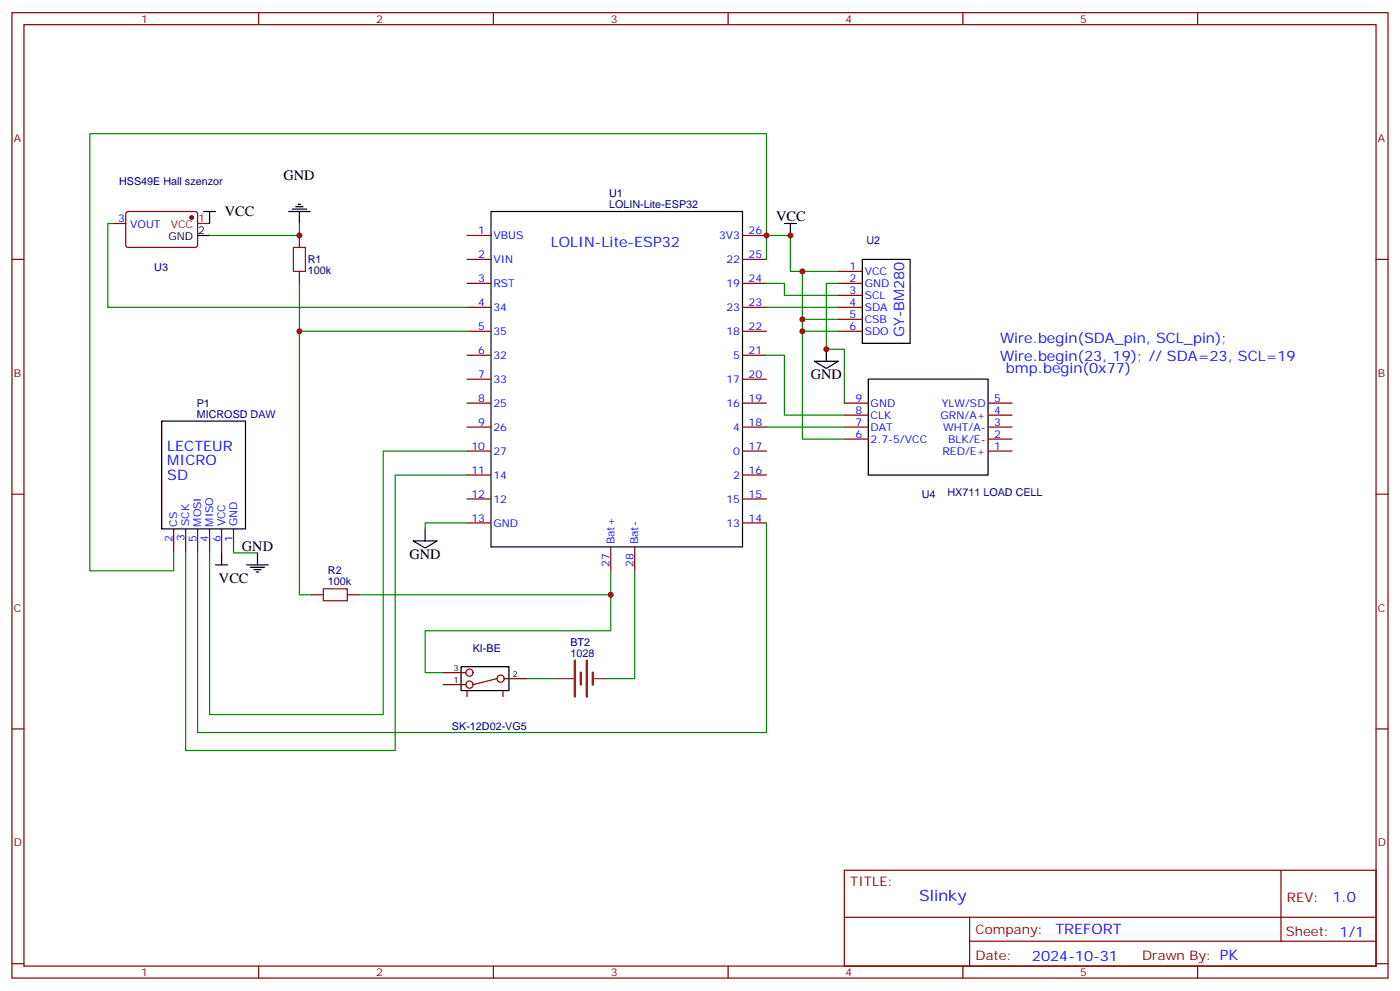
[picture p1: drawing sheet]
<svg xmlns="http://www.w3.org/2000/svg" width="412mm" height="292mm" viewBox="0 0 412 292" stroke-linecap="round" stroke-linejoin="round" font-family="sans-serif">
<g fill="none" stroke="#870000" stroke-width=".35">
<path d="M3.5 3.7h405.4v284.4h-405.4zM7.1 7.3h398.2v277.3h-398.2zM76.2 3.7v3.6M145.3 3.7v3.6M214.5 3.7v3.6M283.6 3.7v3.6M352.8 3.7v3.6M3.5 76.4h3.6M33.5 65.8h3.5M37.3 62.5l.4-.2 20.1 .1 .4 .6-.1 9.5-.6 .4-20-.1-.5-.6v-9.2zM88.2 69.4v3.5M88.2 79.9v3.6"/>
<path d="M137.6 76.4h7M137.6 69.4h7M218.7 76.4h7.1M218.7 69.4h7.1M246.9 79.9h7.1M405.3 76.4h3.6M137.6 83.5h7M137.6 90.5h7M137.6 97.6h7M218.7 83.5h7.1M218.7 90.5h7.1M218.7 97.6h7.1"/>
<path d="M246.9 83.5h7.1M246.9 90.5h7.1M246.9 97.6h7.1M246.9 87h7.1M246.9 94.1h7.1M137.6 104.6h7M137.6 111.7h7M137.6 118.7h7M218.7 104.6h7.1M218.7 111.7h7.1M218.7 118.7h7.1M248.7 118.7h7.1"/>
<path d="M291 118.7h7.1M137.6 125.8h7M137.6 132.9h7M137.6 139.9h7M218.7 125.8h7.1M218.7 132.9h7.1M218.7 139.9h7.1M248.7 125.8h7.1M248.7 129.3h7.1M248.7 122.3h7.1M291 125.8h7.1M291 132.9h7.1"/>
<path d="M291 129.3h7.1M291 122.3h7.1M3.5 145.6h3.6M51.2 155.8v7M54.7 155.8v7M58.2 155.8v7M61.7 155.8v7M65.3 155.8v7M68.8 155.8v7M137.6 147h7M137.6 154h7M218.7 147h7.1"/>
<path d="M218.7 154h7.1M405.3 145.6h3.6M91.7 175.2h3.5M102.3 175.2h3.5M179.9 161.1v7M187 161.1v7M130.5 198.1h6.7M146.4 199.9l-7.1 1.7M148.5 199.9h6.7M3.5 214.7h3.6M130.5 201.6h6.7M137.6 203.4v1.8"/>
<path d="M148.2 203.4v1.8M405.3 214.7h3.6M248.7 256.3h156.6v28.3h-156.6zM377.3 256.4v20.8M248.7 270.2h156.5M285.6 277.2h119.6M285.6 270.2v14.1M3.5 283.8h3.6M76.2 284.6v3.5M145.3 284.6v3.5M214.5 284.6v3.5M283.6 284.6v3.5"/>
<path d="M352.8 284.6v3.5M405.3 283.8h3.6"/>
<circle cx="138.3" cy="198.1" r="1.06"/>
<circle cx="147.5" cy="199.9" r="1.06"/>
<circle cx="138.3" cy="201.6" r="1.06"/>
</g>
<g fill="none" stroke="#000" stroke-width=".35">
<path d="M58.2 69.4h3.5M60 62.3h3.5M61.7 62.3v3.5M85 62.3h6.4M86.1 61.6h4.2M87.1 60.9h2.2M87.8 60.2h.7M88.2 62.3v3.5M144.6 62.3h74.1v98.8h-74.1zM231.1 65.8h3.5M232.8 65.8v3.6M254 76.4h14.1v24.7h-14.1z"/>
<path d="M239.9 106.4h7l-3.5 2.1zM243.4 102.9v3.5M255.8 111.7h35.2v28.2h-35.2zM47.6 124h24.7v31.8h-24.7zM121.7 159.3h7.1l-3.6 2.1zM125.2 155.8v3.5M63.5 166.4h3.5M65.3 162.8v3.6M72.7 166.4h6.3M73.7 167.1h4.3M74.8 167.8h2.1M75.5 168.5h.7"/>
<path d="M75.8 162.8v3.6M135.8 196.4h14.1v7h-14.1z"/>
</g>
<g fill="none" stroke="#008700" stroke-width=".35">
<path d="M33.5 65.8h-1.8v24.7h105.9M88.2 65.8v3.6h-26.5M225.8 69.4h7v10.5h14.1M225.8 76.4v-37h-199.3v128.7h24.7v-5.3M236.4 79.9v17.7h10.5M88.2 83.5v14.1h49.4M88.2 97.6v77.6h3.5M225.8 83.5h5.3v3.5h15.8M225.8 90.5h21.1M236.4 97.6v31.7h12.3M236.4 94.1h10.5M246.9 83.5h-3.5v19.4h5.3v15.8"/>
<path d="M225.8 104.6h5.3v17.7h17.6M137.6 132.9h-24.7v77.6h-51.2v-47.7M137.6 139.9h-21.2v81.2h-61.7v-58.3M225.8 125.8h22.9M137.6 154h-12.4v1.8M225.8 154v61.8h-167.6v-53M68.8 162.8h7M105.8 175.2h74.1M179.9 168.1v17.7h-54.7v12.3h5.3M187 168.1v31.8h-8.8M155.2 199.9h8.8"/>
</g>
<path d="M169.3 194.6v10.6M171.1 198.1v3.5M172.9 194.6v10.6M174.6 198.1v3.5" fill="none" stroke="#8c2424" stroke-width=".71"/>
<path d="M164 199.9h5M174.6 199.9h3.6" fill="none" stroke="#8c2424" stroke-width=".35"/>
<path d="M86.4 72.9h3.6v7h-3.6zM95.2 173.4h7.1v3.6h-7.1z" fill="none" stroke="#a10000" stroke-width=".35"/>
<circle cx="56.4" cy="64.1" r=".53" fill="#870000" stroke="#870000" stroke-width=".35"/>
<path d="M58.2 65.8h3.5" fill="none" stroke="#f00" stroke-width=".35"/>
<g fill="#c00">
<circle cx="179.9" cy="175.2" r=".88"/>
<circle cx="88.2" cy="97.6" r=".88"/>
<circle cx="236.4" cy="79.9" r=".88"/>
<circle cx="236.4" cy="94.1" r=".88"/>
<circle cx="243.4" cy="102.9" r=".88"/>
<circle cx="236.4" cy="97.6" r=".88"/>
<circle cx="88.2" cy="69.4" r=".88"/>
<circle cx="232.8" cy="69.4" r=".88"/>
<circle cx="225.8" cy="69.4" r=".88"/>
</g>
<text font-size="4.6" fill="#00f" x="270.8" y="265.4">Slinky</text>
<g font-size="4.2">
<text x="83.5" y="53.1">GND</text>
<text x="66.2" y="63.7">VCC</text>
<text x="228.6" y="65.1">VCC</text>
<text x="238.8" y="111.7">GND</text>
<text x="71.3" y="162.4">GND</text>
<text x="120.6" y="164.6">GND</text>
<text x="64.5" y="171.7">VCC</text>
</g>
<g font-size="4.2" fill="#00f">
<text x="162.3" y="72.9">LOLIN-Lite-ESP32</text>
<text x="266.3" y="99.3" transform="rotate(-90 266.3 99.3)">GY-BM280</text>
<text x="294.6" y="101.1">Wire.begin(SDA_pin, SCL_pin);</text>
<text x="294.6" y="106.4">Wire.begin(23, 19); // SDA=23, SCL=19</text>
<text x="296.3" y="109.9">bmp.begin(0x77)</text>
<text x="49.3" y="132.8">LECTEUR</text>
<text x="49.3" y="137.1">MICRO</text>
<text x="49.3" y="141.3">SD</text>
<text x="392.5" y="265.6">1.0</text>
<text x="310.9" y="275.2">TREFORT</text>
<text x="304" y="283">2024-10-31</text>
</g>
<g font-size="3.9" fill="#800">
<text x="250.5" y="260.9">TITLE:</text>
<text x="379.1" y="265.6">REV:</text>
<text x="287.4" y="275.1">Company:</text>
<text x="378.7" y="275.7">Sheet: 1/1</text>
<text x="287.4" y="282.8">Date:</text>
<text x="336.4" y="282.9">Draw</text>
<text x="346.6" y="282.9">n By: PK</text>
</g>
<g font-size="3.2" fill="#800">
<text x="41.6" y="6.7">1</text>
<text x="110.8" y="6.7">2</text>
<text x="179.9" y="6.7">3</text>
<text x="249.1" y="6.7">4</text>
<text x="318.2" y="6.7">5</text>
<text x="4.1" y="41.8">A</text>
<text x="405.9" y="41.8">A</text>
<text x="4.1" y="111">B</text>
<text x="405.9" y="111">B</text>
<text x="4.1" y="180.1">C</text>
<text x="405.9" y="180.1">C</text>
<text x="4.1" y="249.3">D</text>
<text x="405.9" y="249.3">D</text>
<text x="41.6" y="287.5">1</text>
<text x="110.8" y="287.5">2</text>
<text x="179.9" y="287.5">3</text>
<text x="249.1" y="287.5">4</text>
<text x="318.2" y="287.5">5</text>
</g>
<g font-size="3.2" fill="#000080">
<text x="35.1" y="54.5">HSS49E Hall szenzor</text>
<text x="179.4" y="57.9">U1</text>
<text x="179.4" y="61.2">LOLIN-Lite-ESP32</text>
<text x="255.2" y="72">U2</text>
<text x="90.7" y="77.4">R1</text>
<text x="45.4" y="79.7">U3</text>
<text x="90.7" y="80.7">100k</text>
<text x="58" y="119.8">P1</text>
<text x="58" y="123">MICROSD DAW</text>
<text x="271.5" y="146.7">U4</text>
<text x="279.1" y="146.2">HX711 LOAD CELL</text>
<text x="96.6" y="172.4">100k</text>
<text x="96.6" y="169.1">R2</text>
<text x="168" y="190.3">BT2</text>
<text x="139.2" y="192.1">KI-BE</text>
<text x="168" y="193.5">1028</text>
<text x="133.1" y="215.1">SK-12D02-VG5</text>
</g>
<g font-size="3.2" fill="#00f">
<text x="34.8" y="65.5">3</text>
<text x="38.3" y="67.2">VOUT</text>
<text x="140.9" y="69">1</text>
<text x="145.3" y="70.4">VBUS</text>
<text x="211.8" y="70.4">3V3</text>
<text x="220.5" y="69">26</text>
<text x="140.9" y="76.1">2</text>
<text x="145.3" y="77.5">VIN</text>
<text x="214" y="77.5">22</text>
<text x="220.5" y="76.1">25</text>
<text x="140.9" y="83.1">3</text>
<text x="220.5" y="83.1">24</text>
<text x="250.2" y="79.6">1</text>
<text x="250.2" y="83.1">2</text>
<text x="254.7" y="81">VCC</text>
<text x="145.3" y="84.5">RST</text>
<text x="214" y="84.5">19</text>
<text x="250.2" y="86.6">3</text>
<text x="254.7" y="84.5">GND</text>
<text x="254.7" y="88.1">SCL</text>
<text x="140.9" y="90.2">4</text>
<text x="145.3" y="91.6">34</text>
<text x="214" y="91.6">23</text>
<text x="220.5" y="90.2">23</text>
<text x="250.2" y="90.2">4</text>
<text x="250.2" y="93.7">5</text>
<text x="254.7" y="91.6">SDA</text>
<text x="254.7" y="95.1">CSB</text>
<text x="140.9" y="97.2">5</text>
<text x="145.3" y="98.6">35</text>
<text x="214" y="98.6">18</text>
<text x="220.5" y="97.2">22</text>
<text x="250.2" y="97.2">6</text>
<text x="254.7" y="98.6">SDO</text>
<text x="140.9" y="104.3">6</text>
<text x="145.3" y="105.7">32</text>
<text x="216" y="105.7">5</text>
<text x="220.5" y="104.3">21</text>
<text x="140.9" y="111.3">7</text>
<text x="145.3" y="112.7">33</text>
<text x="214" y="112.7">17</text>
<text x="220.5" y="111.3">20</text>
<text x="140.9" y="118.4">8</text>
<text x="145.3" y="119.8">25</text>
<text x="214" y="119.8">16</text>
<text x="220.5" y="118.4">19</text>
<text x="252" y="118.4">9</text>
<text x="256.5" y="119.8">GND</text>
<text x="277.4" y="119.8">YLW/SD</text>
<text x="292.8" y="118.4">5</text>
<text x="140.9" y="125.4">9</text>
<text x="220.5" y="125.4">18</text>
<text x="252" y="125.4">7</text>
<text x="252" y="121.9">8</text>
<text x="256.5" y="123.3">CLK</text>
<text x="277.1" y="123.3">GRN/A+</text>
<text x="292.8" y="125.4">3</text>
<text x="292.8" y="121.9">4</text>
<text x="145.3" y="126.9">26</text>
<text x="216" y="126.9">4</text>
<text x="252" y="129">6</text>
<text x="256.5" y="130.4">2.7-5/VCC</text>
<text x="256.5" y="126.9">DAT</text>
<text x="277.8" y="126.9">WHT/A-</text>
<text x="279.3" y="130.4">BLK/E-</text>
<text x="292.8" y="129">2</text>
<text x="138.8" y="132.5">10</text>
<text x="145.3" y="133.9">27</text>
<text x="216" y="133.9">0</text>
<text x="220.5" y="132.5">17</text>
<text x="277.6" y="133.9">RED/E+</text>
<text x="292.8" y="132.5">1</text>
<text x="138.8" y="139.6">11</text>
<text x="145.3" y="141">14</text>
<text x="216" y="141">2</text>
<text x="220.5" y="139.6">16</text>
<text x="138.8" y="146.6">12</text>
<text x="145.3" y="148">12</text>
<text x="214" y="148">15</text>
<text x="220.5" y="146.6">15</text>
<text x="52.2" y="155.1" transform="rotate(-90 52.2 155.1)">CS</text>
<text x="55.7" y="155" transform="rotate(-90 55.7 155)">SCK</text>
<text x="59.3" y="155.1" transform="rotate(-90 59.3 155.1)">MOSI</text>
<text x="62.7" y="155.1" transform="rotate(-90 62.7 155.1)">MISO</text>
<text x="66.3" y="155.1" transform="rotate(-90 66.3 155.1)">VCC</text>
<text x="69.8" y="155.1" transform="rotate(-90 69.8 155.1)">GND</text>
<text x="138.8" y="153.7">13</text>
<text x="145.3" y="155.1">GND</text>
<text x="214" y="155.1">13</text>
<text x="220.5" y="153.7">14</text>
<text x="50.8" y="159.6" transform="rotate(-90 50.8 159.6)">2</text>
<text x="54.3" y="159.5" transform="rotate(-90 54.3 159.5)">3</text>
<text x="57.9" y="159.6" transform="rotate(-90 57.9 159.6)">5</text>
<text x="61.3" y="159.6" transform="rotate(-90 61.3 159.6)">4</text>
<text x="64.9" y="159.5" transform="rotate(-90 64.9 159.5)">6</text>
<text x="68.4" y="159.5" transform="rotate(-90 68.4 159.5)">1</text>
<text x="181" y="160.4" transform="rotate(-90 181 160.4)">Bat+</text>
<text x="188" y="160.4" transform="rotate(-90 188 160.4)">Bat-</text>
<text x="179.6" y="166.9" transform="rotate(-90 179.6 166.9)">27</text>
<text x="186.6" y="166.9" transform="rotate(-90 186.6 166.9)">28</text>
</g>
<g font-size="3.2" fill="#f00">
<text x="58.4" y="65.5">1</text>
<text x="50.3" y="67.2">VCC</text>
</g>
<g font-size="3.2">
<text x="49.6" y="70.8">GND</text>
<text x="58.4" y="69">2</text>
</g>
<g font-size="2.5">
<text x="133.5" y="197.8">3</text>
<text x="133.5" y="201.3">1</text>
<text x="151" y="199.5">2</text>
</g>
</svg>
